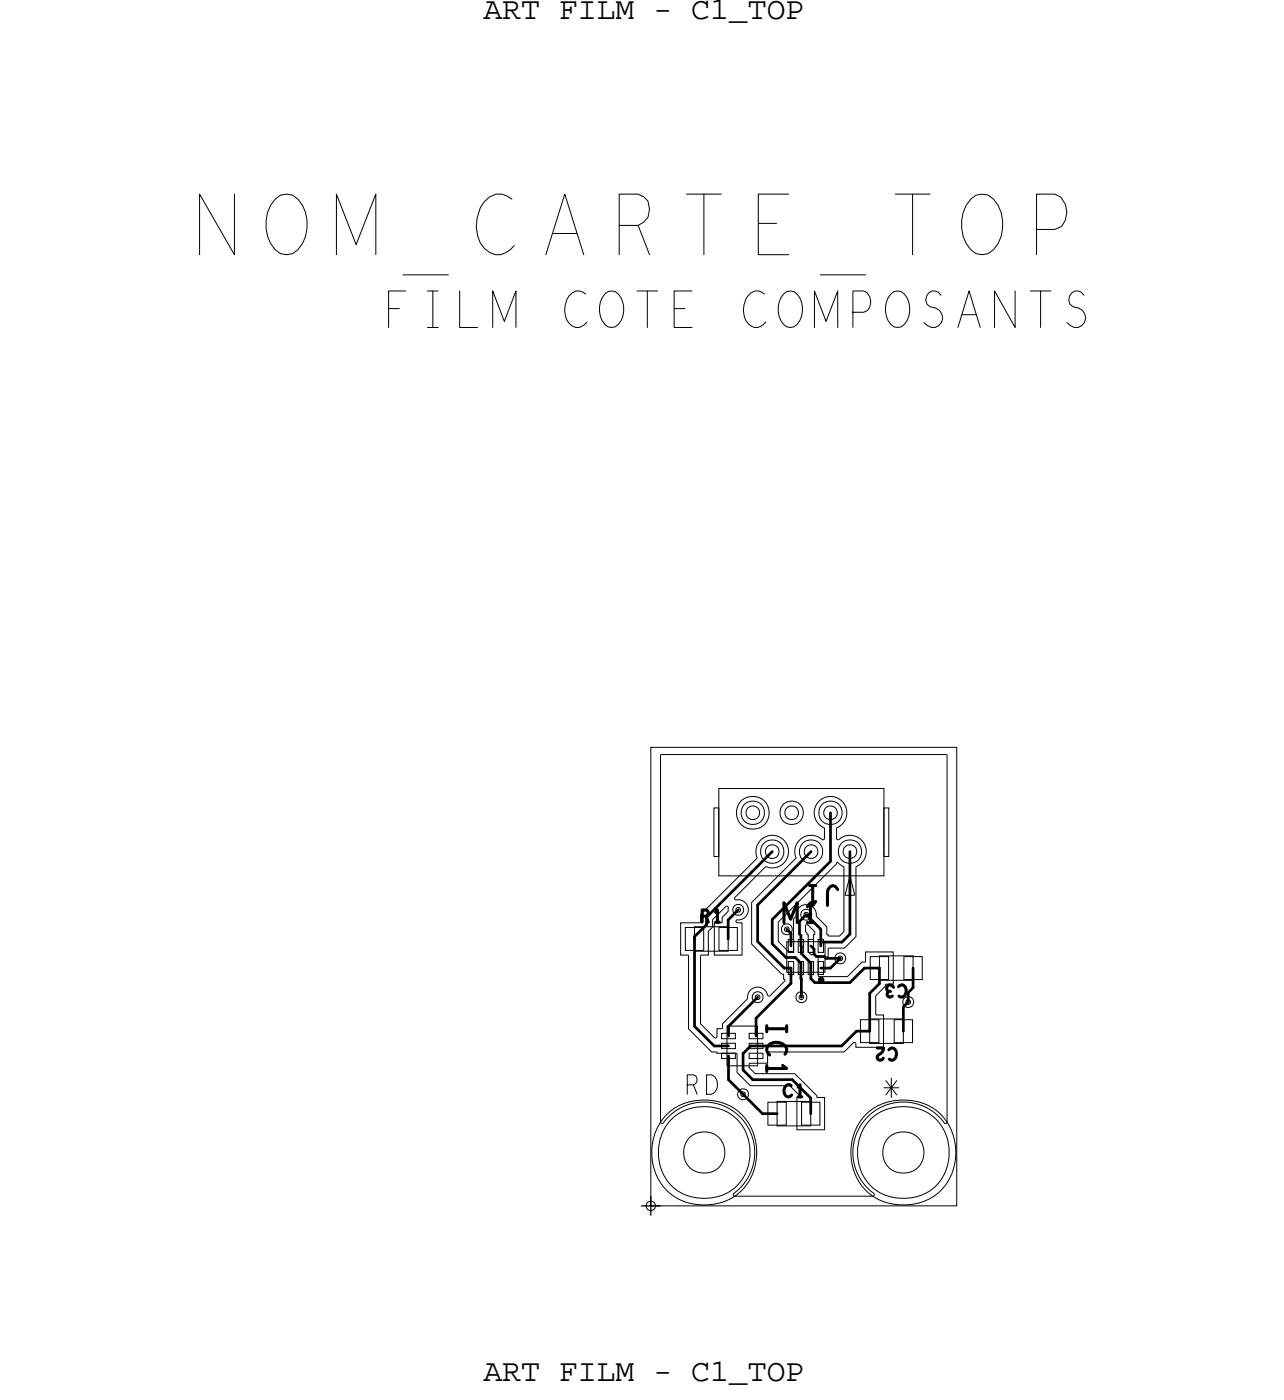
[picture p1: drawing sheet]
<svg xmlns="http://www.w3.org/2000/svg" width="84mm" height="92mm" viewBox="0 0 84 92" stroke-linecap="round" stroke-linejoin="round" font-family="sans-serif">
<!-- layer: Board Outline -->
<path d="M42.5 48.9h20v30h-20z" fill="none" stroke="#000" stroke-width=".07"/>
<!-- layer: Components -->
<g fill="none" stroke="#000" stroke-width=".07">
<path d="M46.7 52.9h.3v3.1h-.3zM47 51.6h10.8v5.7h-10.8zM55.2 58.6h.7zM55.6 57.3l.3 1.3zM57.8 52.9h.3v3.1h-.3zM43.6 72.9a3.5 3.5 0 0 1 3.6-.8 3.5 3.5 0 0 1 2.2 2.9 3.4 3.4 0 0 1-4.3 3.7 3.5 3.5 0 0 1-1.5-5.8zM45.4 60.6v1.6zM45.4 62.2h2.2zM45.4 60.6h2.2zM47.5 67.1h2v2.6h-2zM47.6 60.6v1.6zM50.8 72.1v1.6z"/>
<path d="M50.8 73.7h2.2zM50.8 72.1h2.2zM51.4 61.6h2.5v2h-2.5zM53 72.1v1.6zM56.6 72.9a3.5 3.5 0 0 1 3.6-.8 3.5 3.5 0 0 1 2.3 2.9 3.4 3.4 0 0 1-4.4 3.7 3.5 3.5 0 0 1-1.5-5.8zM56.9 68.3h2.2zM56.9 66.7v1.6zM56.9 66.7h2.2zM57.5 64.1h2.2zM57.5 62.5v1.6zM57.5 62.5h2.2zM59.1 66.7v1.6z"/>
<path d="M59.7 62.5v1.6z"/>
</g>
<path d="M53.6 64.1l.1-.1 .1 .2h-.1z" fill="none" stroke="#000" stroke-width=".2"/>
<!-- layer: Nets -->
<g fill="none" stroke="#000" stroke-width=".07">
<path d="M43.2 49.4h18.7v24l-.1 .1a3.3 3.3 0 0 0-5.1-.4 3.3 3.3 0 0 0 .5 5.1l-.1 .1h-9.1l-.1-.2a3.3 3.3 0 0 0 .4-5.1 3.3 3.3 0 0 0-5 .5l-.1-.1zM48 59.3l.3-.1 .2 .1 .1 .2-.1 .3-.2 .1-.3-.1-.1-.3zM48.1 59.5l.2-.1 .1 .1v.1l-.1 .1-.2-.1zM49.7 55a1.07 1.07 0 0 1 1.8 .5 1.07 1.07 0 0 1-1.5 1.2l-2 2 .1 .2h.3l.3 .1 .2 .5v.2l-.2 .3-.6 .3 .1 .1h.3v2.1h-1.8v-2.1h.5v-.4l.4-.4v-.2l-.1-.1-.9 .9v.5l-.3 .2v1.6h-.5v4.5l.9 .9 .2-.1v-.5h.3v-.3l1.7-1.7v-.3l.2-.3 .3-.1h.4l.2 .2 .2 .3 .1 .1 1-1-.1-.5h-.1l-2-1.9v-2.8l2.9-2.9a1.11 1.11 0 0 1 .5-1.3 1.11 1.11 0 0 1 1.3 .1l.1-.7a1.07 1.07 0 0 1-.4-1.7 1.07 1.07 0 0 1 1.7 .1 1.07 1.07 0 0 1-.5 1.6v.7h.1a1.08 1.08 0 0 1 1.7 .3 1.08 1.08 0 0 1-.5 1.5v4.6l-.8 .7h-1l-.1 .6h-.6v1.3h1.9l1-1h.2v-.6h1.8v2.1h-.5l-.7 .7 .1 1.3h.5v2.1h-1.8l-.1-.2-.1-.1-.6 .6h-5v.8h-1.2v.2l.4 .4h2.6l1.4 1.5v.1h.5v2.1h-1.8v-2.1l.2-.1-.7-.7h-2.6l-.8-.8v-1.3h-1.3l-.1-.1h-.3l-1.5-1.5v-4.8h-.5v-2.1h1.3v-.6l3.7-3.7a1.07 1.07 0 0 1 .2-1.1zM54.7 56.4l.5 .3v4.2l-.3 .3h-.7l-.1-.1v-.5l-.7-.7-.2-.5-.3-.2h-.4l-.3 .3-.2 .4-.1 .2v2.1h-.4l-.6-.6v-1.3zM44.8 60.7h1.2v1.5h-1.2zM47 60.7h1.2v1.5h-1.2zM47.2 68.3h.9v.3h-.9zM47.2 67.6h.9v.4h-.9zM47.2 68.9h.9v.4h-.9zM48.3 71.3l.3-.1 .2 .1 .1 .3-.1 .2-.2 .1-.3-.1-.1-.2zM48.4 71.5l.2-.1 .1 .1v.2h-.1h-.2z"/>
<path d="M49 67.6h.9v.4h-.9zM49 68.3h.9v.3h-.9zM49 68.9h.9v.4h-.9zM49.3 65l.2-.1 .3 .1 .1 .2-.1 .3-.3 .1-.2-.1-.1-.3zM49.4 65.2l.1-.1 .2 .1v.1l-.2 .1-.1-.1zM50.2 72.1h1.2v1.5h-1.2zM51.2 60.6l.2-.2 .3 .2 .1 .2-.1 .2-.3 .2-.2-.2-.1-.2zM51.5 62.9h.4v.9h-.4zM51.5 61.5h.4v.8h-.4zM52.1 65l.3-.1 .3 .1v.2v.3l-.3 .1-.3-.1-.1-.3zM52.2 62.9h.3v.9h-.3zM52.2 61.5h.3v.8h-.3z"/>
<path d="M52.3 65.2l.1-.1 .1 .1v.1l-.1 .1-.1-.1zM52.4 72.1h1.2v1.5h-1.2zM52.7 60.5h.1l.5 .5v.1l-.1 .1v1.2l-.1 .1-.3-.2v-1.1l-.1-.3zM52.8 62.9h.4v.9h-.4zM52.8 61.5h.4v.8h-.4zM53.5 61.5h.3v.8h-.3zM53.5 62.9h.3v.9h-.3zM54.7 62.5l.2-.2 .3 .2 .1 .2-.1 .2-.3 .2-.2-.2-.1-.2zM54.8 62.6l.1-.1 .2 .1v.2l-.2 .1-.1-.1zM56.3 66.7h1.2v1.5h-1.2zM56.9 62.6h1.2v1.5h-1.2zM58.5 66.7h1.2v1.5h-1.2z"/>
<path d="M59.1 62.6h1.2v1.5h-1.2zM59.1 65.3l.3-.1 .2 .1 .1 .3-.1 .2-.2 .1-.3-.1-.1-.2z"/>
<circle cx="49.2" cy="53.2" r="1.07"/>
<circle cx="49.2" cy="53.2" r=".45"/>
<circle cx="49.2" cy="53.2" r=".77"/>
<circle cx="50.5" cy="55.7" r=".45"/>
<circle cx="50.5" cy="55.7" r=".77"/>
<circle cx="51.7" cy="53.2" r=".45"/>
<circle cx="51.8" cy="53.2" r=".77"/>
<circle cx="53" cy="55.7" r=".45"/>
<circle cx="53" cy="55.7" r=".77"/>
<circle cx="54.3" cy="53.2" r=".45"/>
<circle cx="54.3" cy="53.2" r=".77"/>
<circle cx="55.6" cy="55.7" r=".45"/>
<circle cx="55.6" cy="55.7" r=".77"/>
<circle cx="46" cy="75.4" r="1.36"/>
<circle cx="46" cy="75.4" r="3"/>
<circle cx="59" cy="75.4" r="1.36"/>
<circle cx="59.1" cy="75.4" r="3"/>
</g>
<g fill="none" stroke="#000" stroke-width=".18">
<path d="M49.5 59.2l3.5-3.5zM49.5 59.2v2.4zM54.3 53.2v3.1zM55.6 55.7v5.4zM45.4 61.3l.8-.8zM45.4 61.3v.1zM45.4 67.1l1.3 1.3zM45.4 61.4v5.7zM46.2 60l4.3-4.3zM46.7 68.4h.9zM47.6 60.2l.7-.7zM47.6 60.2v1.2z"/>
<path d="M47.6 67.1v.7zM47.6 69.1v1.5zM47.6 70.6l1 1zM48.6 70l.6 .6zM48.6 71.6l1.2 1.3zM48.6 68.9l.5-.5zM48.6 68.9v1.1zM49.1 68.4h.3zM49.2 70.6h2.6zM49.4 68.4h5.6zM49.5 65.2l-1.9 1.9zM49.5 61.6l1.8 1.7z"/>
<path d="M49.8 72.9h1zM50.5 60.2l3.8-3.9zM50.5 60.2v1.5zM50.5 61.7l.9 .9zM51.3 63.3h.4zM51.4 62.6h.6zM51.7 64.3l-2.3 2.3zM51.7 63.3v1zM51.7 61.1v.8zM51.8 70.6l1.2 1.2zM52 62.6l.4 .4zM52.3 61.1l.1 .1z"/>
<path d="M52.4 64.1h.1M52.4 63v.3zM52.4 63.3v.7zM52.4 61.9h.1M52.4 61.2v.7zM52.4 64.1v1.1zM52.4 62.4l.6 .6zM52.4 61.9v.5zM53 71.8v1.1zM53 63v.3zM53 63.3v.7zM53 64l.3 .3z"/>
<path d="M53 61.9l.2 .2zM53.2 62.4l.2 .2zM53.2 62.1v.3zM53.3 64.3h2.3zM53.4 62.6h.5zM53.7 61.6h1.3zM53.7 61.6v.3zM53.7 60.8v.8zM53.7 63.3h.6zM53.9 62.6l.1 .1zM54 62.7h.9zM54.3 63.3l.6-.6z"/>
<path d="M55 68.4l1-.9zM55.6 61.1l-.6 .5zM55.6 64.3l.9-1zM56 67.5h.9zM56.5 63.3h1zM56.9 65l.6-.6zM56.9 65v2.5zM57.5 63.3v1.1zM59.1 65.9l.3-.3zM59.1 65.9v1.6zM59.7 63.3v1.3z"/>
</g>
<!-- layer: Text -->
<path d="M58.3 70.5v1.3" fill="none" stroke="#000" stroke-width=".07"/>
<!-- layer: Drawing Origin -->
<path d="M42.3 78.7l.2-.1 .3 .1v.2v.2l-.3 .1-.2-.1-.1-.2z" fill="none" stroke="#000" stroke-width=".07"/>
<path d="M41.9 78.9h1.3M42.5 78.3v1.2" fill="none" stroke="#000" stroke-width=".09"/>
<text font-size="6.7" x="12.7" y="16.7">NOM_CARTE_TOP</text>
<text font-size="4" x="25.1" y="21.4">FILM COTE COMPOSANTS</text>
<g font-size="2.2">
<text x="54.9" y="57.9" transform="rotate(-180 54.9 57.9)">J1</text>
<text x="51.2" y="60.4">M1</text>
<text x="44.8" y="71.6">RD</text>
<text x="50.1" y="66.8" transform="rotate(90 50.1 66.8)">IC1</text>
<text x="57.8" y="71.6">*</text>
</g>
<g font-size="2.1">
<text x="31.6" y="1.2">ART FILM - C1_TOP</text>
<text x="31.6" y="90.4">ART FILM - C1_TOP</text>
</g>
<g font-size="1.3">
<text x="45.8" y="60.3">R1</text>
<text x="59.3" y="64.4" transform="rotate(-180 59.3 64.4)">C3</text>
<text x="51.2" y="71.8">C1</text>
<text x="58.7" y="68.6" transform="rotate(-180 58.7 68.6)">C2</text>
</g>
</svg>
